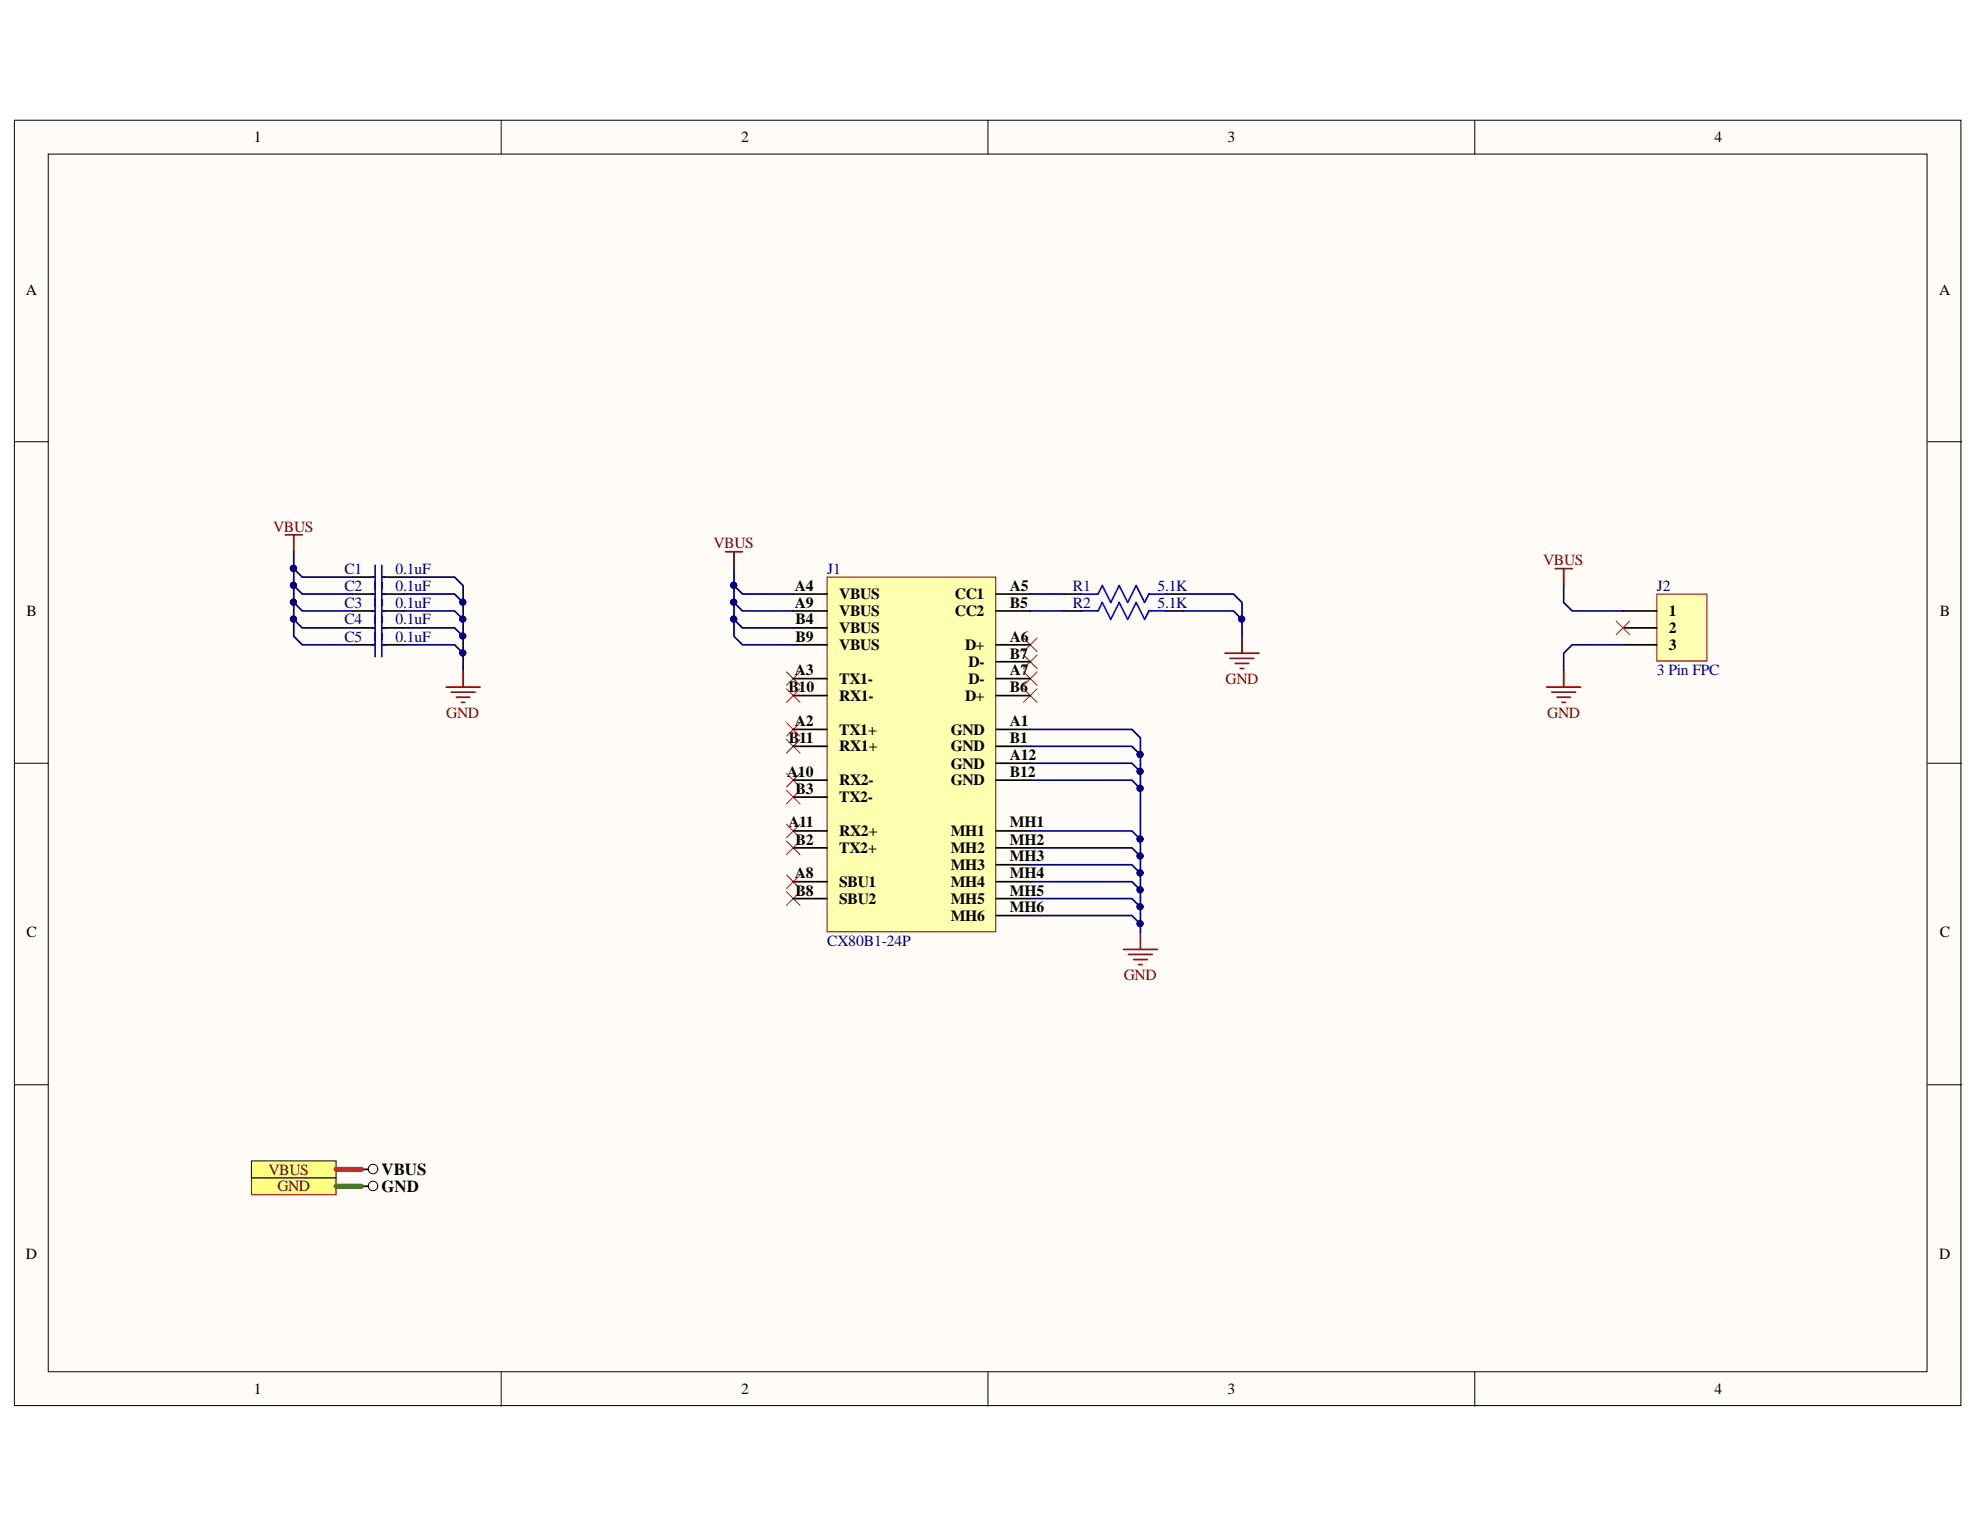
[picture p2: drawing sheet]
<svg xmlns="http://www.w3.org/2000/svg" width="279mm" height="216mm" viewBox="0 0 279 216" stroke-linecap="round" stroke-linejoin="round" font-family="sans-serif">
<g fill="#fffcf8" stroke="#000" stroke-width=".14">
<path d="M2 17h274.7v181.3h-274.7z"/>
<path d="M6.8 21.7h265.1v171.9h-265.1z"/>
</g>
<path d="M70.7 17v4.7M139.4 17v4.7M208.1 17v4.7M2 62.3h4.8M272 62.3h4.8M2 107.7h4.8M272 107.7h4.8M2 153.1h4.8M272 153.1h4.8M70.7 193.7v4.7M139.4 193.7v4.7M208.1 193.7v4.7" fill="none" stroke="#000" stroke-width=".14"/>
<path d="M233.8 83.8h7.1v9.5h-7.1z" fill="#ffffb0" stroke="#800000" stroke-width=".14"/>
<path d="M229 86.2h4.8M229 91h4.8M229 88.6h4.8" fill="none" stroke="#000" stroke-width=".24"/>
<path d="M111 94.8l1.9 1.9M111 97.2l1.9 1.9M112.9 94.8l-1.9 1.9M112.9 97.2l-1.9 1.9M144.4 94.8l1.9 1.9M144.4 97.2l1.9 1.9M146.3 94.8l-1.9 1.9M146.3 97.2l-1.9 1.9M228.1 87.6l1.9 2M230 87.6l-1.9 2M111 111.5l1.9 1.9M112.9 111.5l-1.9 1.9" fill="none" stroke="#f00" stroke-width=".14"/>
<g fill="none" stroke="#800000" stroke-width=".24">
<path d="M40.3 75.5h2.3M41.5 75.5v2.4M102.4 77.9h2.4M103.6 77.9v2.3M63 97h4.7M63.7 97.7h3.3M64.4 98.4h1.9M65.1 99.1h.5M65.3 94.6v2.4M172.9 92.2h4.7M173.6 92.9h3.3M174.3 93.6h1.9"/>
<path d="M175 94.3h.5M175.3 89.8v2.4M218.3 97h4.7M219 97.7h3.3M219.5 80.2h2.3M219.7 98.4h1.9M220.4 99.1h.5M220.7 80.2v2.4M220.7 94.6v2.4M158.5 134h4.8M159.2 134.7h3.4M160 135.4h1.9"/>
<path d="M160.7 136.1h.5M160.9 131.6v2.4"/>
</g>
<path d="M35.5 166.2h11.9v2.4h-11.9z" fill-rule="evenodd" fill="#ffff80" stroke="#800000" stroke-width=".14"/>
<circle cx="52.6" cy="167.4" r=".67" fill="none" stroke="#000" stroke-width=".14"/>
<path d="M51 167.4h1" fill="none" stroke="#000" stroke-width=".24"/>
<path d="M35.5 163.8h11.9v2.4h-11.9z" fill-rule="evenodd" fill="#ffff80" stroke="#000" stroke-width=".14"/>
<circle cx="52.6" cy="165" r=".67" fill="none" stroke="#000" stroke-width=".14"/>
<g fill="none" stroke="#000" stroke-width=".24">
<path d="M49.8 81.4h3.1M49.8 83.8h3.1M49.8 86.2h3.1M49.8 88.6h3.1M49.8 91h3.1M53.9 81.4h3.1M53.9 83.8h3.1M53.9 86.2h3.1M53.9 88.6h3.1M53.9 91h3.1M150.2 83.8h2.4M150.2 86.2h2.4"/>
<path d="M164.5 83.8h2.4M164.5 86.2h2.4M51 165h1"/>
</g>
<g fill="none" stroke="#f00" stroke-width=".14">
<path d="M144.4 90l1.9 1.9M144.4 92.4l1.9 1.9M146.3 90l-1.9 1.9M146.3 92.4l-1.9 1.9M111 109.1l1.9 1.9M111 118.7l1.9 1.9M111 102l1.9 1.9M111 104.4l1.9 1.9M111 116.3l1.9 1.9M112.9 109.1l-1.9 1.9M112.9 118.7l-1.9 1.9M112.9 102l-1.9 1.9"/>
<path d="M112.9 104.4l-1.9 1.9M112.9 116.3l-1.9 1.9M111 123.5l1.9 1.9M111 125.9l1.9 1.9M112.9 123.5l-1.9 1.9M112.9 125.9l-1.9 1.9"/>
</g>
<g fill="none" stroke="#00f" stroke-width=".24">
<path d="M52.9 79.8v12.9M53.9 79.8v12.9M52.4 81.4h.5M52.4 83.8h.5M52.4 86.2h.5M52.4 88.6h.5M52.4 91h.5M53.9 81.4h.5M53.9 83.8h.5M53.9 86.2h.5M53.9 88.6h.5M53.9 91h.5"/>
<path d="M152.6 83.8h2.3l.6-1.2 1.2 2.4 1.2-2.4 1.2 2.4 1.2-2.4 1.2 2.4 .6-1.2h2.4M152.6 86.2h2.3l.6-1.2 1.2 2.4 1.2-2.4 1.2 2.4 1.2-2.4 1.2 2.4 .6-1.2h2.4"/>
</g>
<path d="M116.7 81.4h23.8v50.1h-23.8z" fill="#ffffb0" stroke="#800000" stroke-width=".14"/>
<g fill="none" stroke="#000" stroke-width=".24">
<path d="M111.9 95.8h4.8M111.9 83.8h4.8M111.9 91h4.8M111.9 86.2h4.8M111.9 88.6h4.8M111.9 98.2h4.8M140.6 95.8h4.8M140.6 83.8h4.8M140.6 91h4.8M140.6 86.2h4.8M140.6 98.2h4.8M140.6 93.4h4.8"/>
<path d="M111.9 102.9h4.8M111.9 110.1h4.8M111.9 117.3h4.8M111.9 105.3h4.8M111.9 119.6h4.8M111.9 112.5h4.8M140.6 102.9h4.8M140.6 110.1h4.8M140.6 117.3h4.8M140.6 107.7h4.8M140.6 105.3h4.8M140.6 119.6h4.8"/>
<path d="M111.9 124.4h4.8M111.9 126.8h4.8M140.6 124.4h4.8M140.6 126.8h4.8M140.6 122h4.8M140.6 129.2h4.8"/>
</g>
<g fill="none" stroke="#000080" stroke-width=".24">
<path d="M41.5 77.9v2.3M41.5 85l1.1 1.2h7.2M41.5 82.6l1.1 1.2h7.2M41.5 80.2l1.1 1.2h7.2M41.5 87.4l1.1 1.2h7.2M41.5 80.2v9.6l1.1 1.2h7.2M57 88.6h7.2l1.1 1.2M57 86.2h7.2l1.1 1.2v7.2M57 83.8h7.2l1.1 1.2M57 81.4h7.2l1.1 1.2v4.8M57 91h7.2l1.1 1.2M103.6 80.2v9.6l1.2 1.2h7.1"/>
<path d="M103.6 87.4l1.2 1.2h7.1M103.6 85l1.2 1.2h7.1M103.6 82.6l1.2 1.2h7.1M145.4 86.2h4.8M145.4 83.8h4.8M166.9 86.2h7.2l1.2 1.2M166.9 83.8h7.2l1.2 1.2v4.8M220.7 82.6v2.4l1.1 1.2h7.2M229 91h-7.2l-1.1 1.2v2.4M145.4 119.6h14.3l1.2 1.2v10.8M145.4 110.1h14.3l1.2 1.2M145.4 107.7h14.3l1.2 1.2"/>
<path d="M145.4 105.3h14.3l1.2 1.2M145.4 102.9h14.3l1.2 1.2v16.7M145.4 117.3h14.3l1.2 1.1M145.4 126.8h14.3l1.2 1.2M145.4 124.4h14.3l1.2 1.2M145.4 122h14.3l1.2 1.2M145.4 129.2h14.3l1.2 1.2"/>
</g>
<g fill="#000080" stroke="#000080" stroke-width=".14">
<circle cx="41.4" cy="85" r=".43"/>
<circle cx="41.4" cy="82.6" r=".43"/>
<circle cx="41.4" cy="80.2" r=".43"/>
<circle cx="65.3" cy="89.7" r=".43"/>
<circle cx="65.3" cy="87.4" r=".43"/>
<circle cx="65.3" cy="92.1" r=".43"/>
<circle cx="65.3" cy="85" r=".43"/>
<circle cx="103.5" cy="87.4" r=".43"/>
<circle cx="103.5" cy="85" r=".43"/>
<circle cx="103.5" cy="82.6" r=".43"/>
<circle cx="160.9" cy="128" r=".43"/>
<circle cx="160.9" cy="125.6" r=".43"/>
<circle cx="160.9" cy="123.2" r=".43"/>
<circle cx="160.9" cy="120.8" r=".43"/>
<circle cx="160.9" cy="130.3" r=".43"/>
<circle cx="160.9" cy="111.2" r=".43"/>
<circle cx="160.9" cy="108.8" r=".43"/>
<circle cx="160.9" cy="106.5" r=".43"/>
<circle cx="160.9" cy="118.4" r=".43"/>
<circle cx="175.2" cy="87.4" r=".43"/>
<circle cx="41.4" cy="87.4" r=".43"/>
</g>
<path d="M47.4 167.4h3.6" fill="none" stroke="#38761d" stroke-width=".72"/>
<path d="M47.4 165h3.6" fill="none" stroke="#f00" stroke-width=".72"/>
<g font-size="2.4">
<text x="53.8" y="165.8">VBUS</text>
<text x="53.8" y="168.2">GND</text>
</g>
<g font-size="2.2">
<text x="35.8" y="20.1">1</text>
<text x="104.6" y="20.1">2</text>
<text x="173.2" y="20.1">3</text>
<text x="241.9" y="20.1">4</text>
<text x="3.6" y="41.6">A</text>
<text x="273.6" y="41.6">A</text>
<text x="112.2" y="83.4">A4</text>
<text x="142.5" y="83.4">A5</text>
<text x="3.7" y="86.9">B</text>
<text x="112.2" y="85.7">A9</text>
<text x="112.3" y="88.1">B4</text>
<text x="118.4" y="84.6">VBUS</text>
<text x="118.4" y="86.9">VBUS</text>
<text x="118.4" y="89.3">VBUS</text>
<text x="134.7" y="84.6">CC1</text>
<text x="134.7" y="86.9">CC2</text>
<text x="142.5" y="85.7">B5</text>
<text x="235.5" y="86.9">1</text>
<text x="235.5" y="89.3">2</text>
<text x="273.7" y="86.9">B</text>
<text x="112.2" y="95.3">A3</text>
<text x="112.3" y="90.6">B9</text>
<text x="118.4" y="91.7">VBUS</text>
<text x="136.2" y="91.7">D+</text>
<text x="136.7" y="94.1">D-</text>
<text x="142.5" y="90.6">A6</text>
<text x="142.5" y="95.3">A7</text>
<text x="142.5" y="92.9">B7</text>
<text x="235.5" y="91.7">3</text>
<text x="111.2" y="97.7">B10</text>
<text x="118.4" y="96.5">TX1-</text>
<text x="118.4" y="98.9">RX1-</text>
<text x="136.2" y="98.9">D+</text>
<text x="136.7" y="96.5">D-</text>
<text x="142.5" y="97.7">B6</text>
<text x="111.3" y="104.8">B11</text>
<text x="112.2" y="102.5">A2</text>
<text x="118.4" y="103.7">TX1+</text>
<text x="118.4" y="106">RX1+</text>
<text x="134.2" y="103.7">GND</text>
<text x="134.2" y="106">GND</text>
<text x="142.5" y="102.5">A1</text>
<text x="142.5" y="107.2">A12</text>
<text x="142.5" y="104.8">B1</text>
<text x="111.1" y="109.6">A10</text>
<text x="112.3" y="112">B3</text>
<text x="118.4" y="110.8">RX2-</text>
<text x="118.4" y="113.2">TX2-</text>
<text x="134.2" y="108.5">GND</text>
<text x="134.2" y="110.8">GND</text>
<text x="142.5" y="109.6">B12</text>
<text x="111.2" y="116.7">A11</text>
<text x="112.3" y="119.2">B2</text>
<text x="118.4" y="118">RX2+</text>
<text x="134.2" y="118">MH1</text>
<text x="142.5" y="116.7">MH1</text>
<text x="142.5" y="119.2">MH2</text>
<text x="112.2" y="123.9">A8</text>
<text x="118.4" y="125.1">SBU1</text>
<text x="118.4" y="120.4">TX2+</text>
<text x="134.2" y="120.4">MH2</text>
<text x="134.2" y="122.7">MH3</text>
<text x="134.2" y="125.1">MH4</text>
<text x="142.5" y="121.6">MH3</text>
<text x="142.5" y="123.9">MH4</text>
<text x="112.3" y="126.4">B8</text>
<text x="118.4" y="127.6">SBU2</text>
<text x="134.2" y="127.6">MH5</text>
<text x="134.2" y="129.9">MH6</text>
<text x="142.5" y="126.4">MH5</text>
<text x="142.5" y="128.7">MH6</text>
<text x="3.7" y="132.3">C</text>
<text x="273.7" y="132.3">C</text>
<text x="3.6" y="177.7">D</text>
<text x="273.6" y="177.7">D</text>
<text x="35.8" y="196.8">1</text>
<text x="104.6" y="196.8">2</text>
<text x="173.2" y="196.8">3</text>
<text x="241.9" y="196.8">4</text>
</g>
<g font-size="2.2" fill="#800000">
<text x="38.5" y="75">VBUS</text>
<text x="100.7" y="77.4">VBUS</text>
<text x="217.8" y="79.7">VBUS</text>
<text x="63" y="101.3">GND</text>
<text x="173" y="96.5">GND</text>
<text x="218.3" y="101.3">GND</text>
<text x="158.6" y="138.3">GND</text>
<text x="37.9" y="165.7">VBUS</text>
<text x="39.1" y="168.1">GND</text>
</g>
<g font-size="2.2" fill="#000080">
<text x="48.6" y="81">C1</text>
<text x="48.6" y="83.4">C2</text>
<text x="55.8" y="81">0.1uF</text>
<text x="55.8" y="83.4">0.1uF</text>
<text x="116.7" y="81">J1</text>
<text x="151.4" y="83.4">R1</text>
<text x="163.3" y="83.4">5.1K</text>
<text x="233.8" y="83.4">J2</text>
<text x="48.6" y="85.7">C3</text>
<text x="48.6" y="88.1">C4</text>
<text x="55.8" y="85.7">0.1uF</text>
<text x="55.8" y="88.1">0.1uF</text>
<text x="151.4" y="85.7">R2</text>
<text x="163.3" y="85.7">5.1K</text>
<text x="48.6" y="90.6">C5</text>
<text x="55.8" y="90.6">0.1uF</text>
<text x="233.8" y="95.3">3 Pin FPC</text>
<text x="116.7" y="133.5">CX80B1-24P</text>
</g>
</svg>
